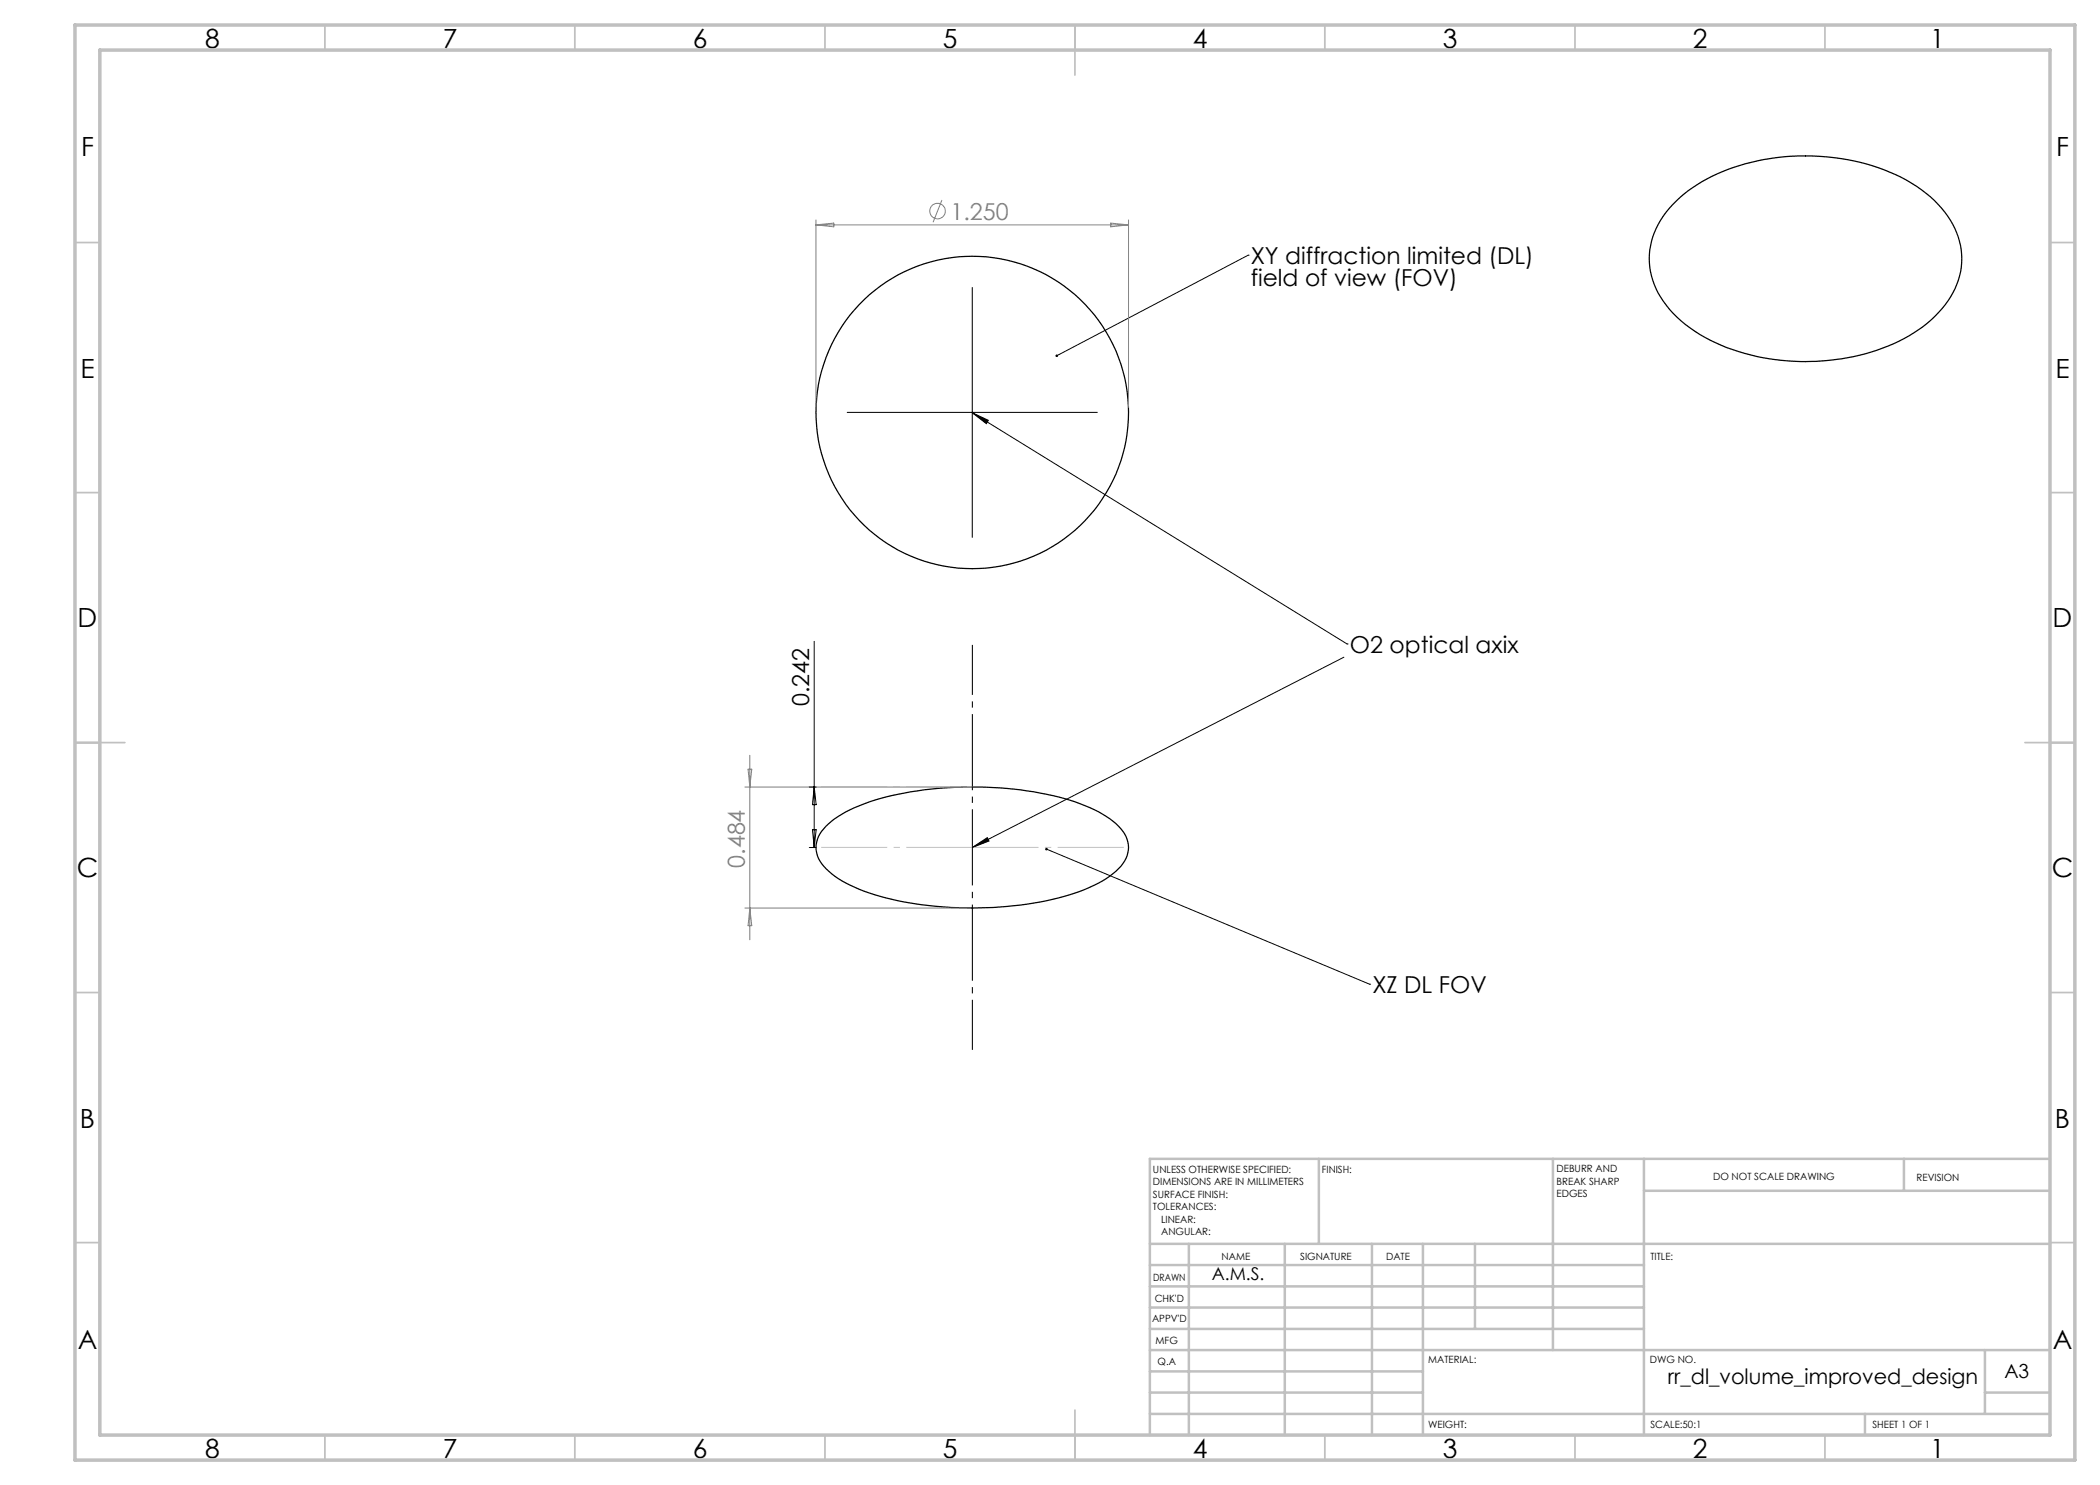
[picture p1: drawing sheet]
<svg xmlns="http://www.w3.org/2000/svg" width="420mm" height="297mm" viewBox="0 0 420 297" stroke-linecap="round" stroke-linejoin="round" font-family="sans-serif">
<g fill="none" stroke="#000" stroke-width=".25">
<path d="M335.2 40.2a34.2 34.2 0 0 1 18.6-8.5 44.7 44.7 0 0 1 27.4 4.3 21.7 21.7 0 0 1 10.5 11.4 14.8 14.8 0 0 1-4 15.1 32 32 0 0 1-17 8.8 45.2 45.2 0 0 1-28.6-3.2 22.6 22.6 0 0 1-11.2-11.2 14.8 14.8 0 0 1 3.6-15.9zM165.2 165.2a23.3 23.3 0 0 1 9.8-5.2 73.4 73.4 0 0 1 40 .4 21.4 21.4 0 0 1 9.2 5.4 5.4 5.4 0 0 1-.5 7.9 26.2 26.2 0 0 1-12 5.9 74.4 74.4 0 0 1-36.7-.6 22.4 22.4 0 0 1-10.3-5.8 5.4 5.4 0 0 1 .5-8z"/>
<circle cx="194.5" cy="82.5" r="31.2"/>
</g>
<g fill="none" stroke="#808080" stroke-width=".2">
<path d="M163.2 44v37.5M163.2 45h62.5M163.2 45l3.6-.4v.8zM188.4 40l-1.8 4.4M222.1 44.6l3.6 .4-3.6 .4zM225.7 44v37.5M149 157.4h44.5M149.6 153.8h.8l-.4 3.6zM150 151.1v36.9M149 181.6h44.5M150 181.6l.4 3.5h-.8z"/>
<circle cx="187.5" cy="42.2" r="1.55"/>
</g>
<g fill="none" stroke="#000" stroke-width=".2">
<path d="M194.5 57.5v50M249.6 51h.1M249.6 51l-38.3 20.2M169.4 82.5h50.1M194.5 82.5l3.2 1.6-.4 .6zM194.5 82.5l74.9 46.3M162.8 128.3v41.2M268.8 131.4l-74.3 38.1M269.4 128.8h.1M161.9 157.4h1.3M162.8 157.4l.4 3.5h-.7zM161.9 169.5h1.3"/>
<path d="M162.5 165.9h.7l-.4 3.6zM194.5 169.5l2.9-2 .4 .7zM209.3 169.8l64.6 27M273.9 196.8h.1"/>
</g>
<path d="M194.5 129v81" fill="none" stroke="#000" stroke-width=".2" stroke-dasharray="15.2 1.3 1.3 1.3" stroke-dashoffset="5.2" stroke-linecap="butt"/>
<path d="M194.5 157.4h-30.3M194.5 169.5h-30.3M194.5 169.5h30.3" fill="none" stroke="#c0c0c0" stroke-width=".2" stroke-dasharray="15.2 1.3 1.3 1.3" stroke-dashoffset="2" stroke-linecap="butt"/>
<g fill="none" stroke="#c0c0c0" stroke-width=".35">
<path d="M65 5v5M115 5v5M165 5v5M215 5v10M265 5v5M315 5v5M365 5v5M15 48.5h5M410 48.5h5M15 98.5h5M410 98.5h5M15 148.5h10"/>
<path d="M405 148.5h10M15 198.5h5M410 198.5h5M15 248.5h5M410 248.5h5M65 287v5M115 287v5M165 287v5M215 282v10M265 287v5M315 287v5M365 287v5"/>
</g>
<g fill="none" stroke="#c0c0c0" stroke-width=".5">
<path d="M263.8 231.8v17M310.6 231.8v38.2M328.8 231.8v55.2M328.8 238.2h81.2M380.8 231.8v6.4M410 231.8h-180v55.2M230 248.8h180M230 257.3h98.8M230 253h98.8M237.8 248.8v38.2M257 248.8v38.2M274.4 248.8v38.2"/>
<path d="M284.6 248.8v38.2M295 248.8v17M230 265.8h98.8M230 261.5h98.8M230 278.5h54.6M230 274.3h54.6M230 270h180M397 278.5h13M397 270v12.8M230 282.8h180M373 282.8v4.2"/>
</g>
<path d="M15 5h400v287h-400zM20 10h390v277h-390z" fill="none" stroke="#c0c0c0" stroke-width=".7"/>
<path d="M209.2 169.6l-.1 .2h.2h-.2a.25 .25 0 0 0 .2 .3 .25 .25 0 0 0 .2-.3 .25 .25 0 0 0-.3-.2zM194.5 82.5l3.2 1.6-.4 .6zM211.2 70.9l-.1 .4 .2-.1-.2 .1a.26 .26 0 0 0 .4 .1 .26 .26 0 0 0 .1-.4 .26 .26 0 0 0-.4-.1zM194.5 169.5l2.9-2 .4 .7z" fill="#000"/>
<g font-size="5.3">
<text x="41" y="9.5">8</text>
<text x="88.5" y="9.5">7</text>
<text x="138.5" y="9.5">6</text>
<text x="188.5" y="9.5">5</text>
<text x="238.5" y="9.5">4</text>
<text x="288.5" y="9.5">3</text>
<text x="338.5" y="9.5">2</text>
<text x="386" y="9.5">1</text>
<text x="16.2" y="31.2">F</text>
<text x="411.2" y="31.2">F</text>
<text x="16.1" y="75.5">E</text>
<text x="411.1" y="75.5">E</text>
<text x="15.5" y="125.5">D</text>
<text x="410.5" y="125.5">D</text>
<text x="15.4" y="175.5">C</text>
<text x="410.4" y="175.5">C</text>
<text x="16" y="225.5">B</text>
<text x="411" y="225.5">B</text>
<text x="15.5" y="269.7">A</text>
<text x="410.5" y="269.7">A</text>
<text x="41" y="291.5">8</text>
<text x="88.5" y="291.5">7</text>
<text x="138.5" y="291.5">6</text>
<text x="188.5" y="291.5">5</text>
<text x="238.5" y="291.5">4</text>
<text x="288.5" y="291.5">3</text>
<text x="338.5" y="291.5">2</text>
<text x="386" y="291.5">1</text>
</g>
<g font-size="4.7" fill="#808080">
<text x="190.1" y="43.9">1.250</text>
<text x="149" y="173.6" transform="rotate(-90 149 173.6)">0.484</text>
</g>
<g font-size="4.7">
<text x="250.2" y="52.8">XY diffraction limited (DL)</text>
<text x="250.2" y="57.3">field of view (FOV)</text>
<text x="270" y="130.5">O2 optical axix</text>
<text x="161.9" y="141.2" transform="rotate(-90 161.9 141.2)">0.242</text>
<text x="274.5" y="198.6">XZ DL FOV</text>
</g>
<text font-size="4.2" x="333.6" y="276.8">rr_dl_volume_improved_design</text>
<text font-size="3.9" x="400.9" y="275.5">A3</text>
<text font-size="3.5" x="242.3" y="256.1">A.M.S.</text>
<g font-size="2">
<text x="230.6" y="234.6">UNLESS OTHERWISE SPECIFIED:</text>
<text x="230.6" y="237.1">DIMENSIONS ARE IN MILLIMETERS</text>
<text x="230.6" y="239.6">SURFACE FINISH:</text>
<text x="264.4" y="234.6">FINISH:</text>
<text x="311.3" y="234.5">DEBURR AND</text>
<text x="311.3" y="237">BREAK SHARP</text>
<text x="311.3" y="239.5">EDGES</text>
<text x="342.6" y="236">DO NOT SCALE DRAWING</text>
<text x="383.3" y="236.2">REVISION</text>
<text x="230.6" y="242.1">TOLERANCES:</text>
<text x="232.2" y="244.6">LINEAR:</text>
<text x="232.2" y="247.1">ANGULAR:</text>
<text x="244.3" y="252">NAME</text>
<text x="260" y="251.9">SIGNATURE</text>
<text x="277.2" y="251.9">DATE</text>
<text x="330.1" y="251.9">TITLE:</text>
<text x="230.6" y="256.1">DRAWN</text>
<text x="230.9" y="260.3">CHK'D</text>
<text x="230.4" y="264.4">APPV'D</text>
<text x="231.1" y="268.8">MFG</text>
<text x="231.5" y="273">Q.A</text>
<text x="285.6" y="272.5">MATERIAL:</text>
<text x="330" y="272.5">DWG NO.</text>
<text x="285.6" y="285.5">WEIGHT:</text>
<text x="330.1" y="285.6">SCALE:50:1</text>
<text x="374.5" y="285.6">SHEET 1 OF 1</text>
</g>
</svg>
